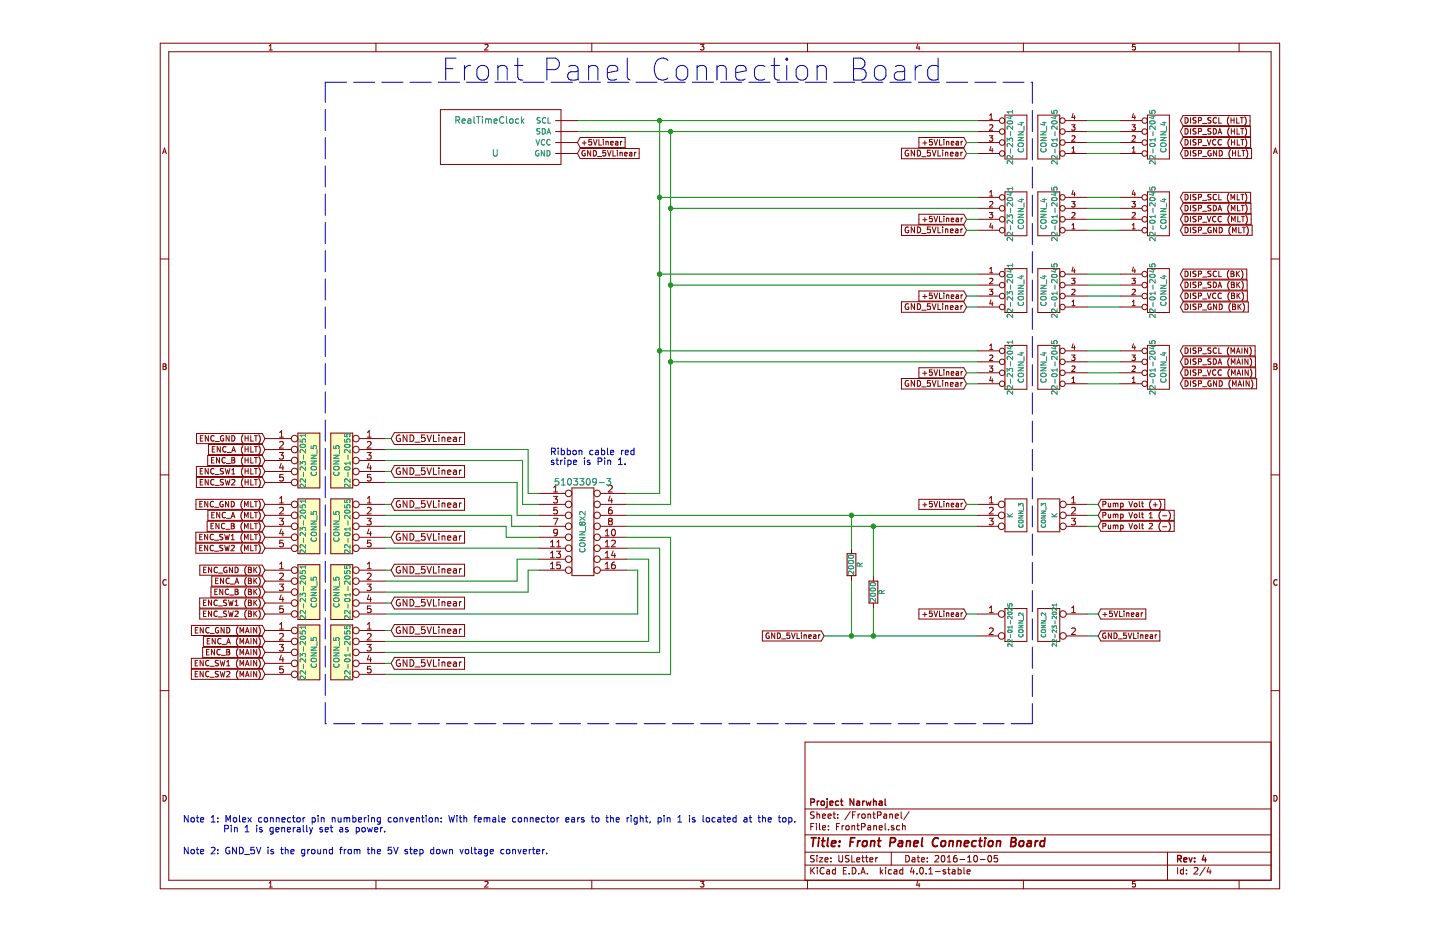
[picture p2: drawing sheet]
EESchema Schematic File Version 2
LIBS:Project_Narwhal_Electrical-rescue
LIBS:power
LIBS:device
LIBS:transistors
LIBS:conn
LIBS:linear
LIBS:regul
LIBS:74xx
LIBS:cmos4000
LIBS:adc-dac
LIBS:memory
LIBS:xilinx
LIBS:microcontrollers
LIBS:dsp
LIBS:microchip
LIBS:analog_switches
LIBS:motorola
LIBS:texas
LIBS:intel
LIBS:audio
LIBS:interface
LIBS:digital-audio
LIBS:philips
LIBS:display
LIBS:cypress
LIBS:siliconi
LIBS:opto
LIBS:atmel
LIBS:valves
LIBS:NarwhalLib
LIBS:Project_Narwhal_Electrical-cache
EELAYER 25 0
EELAYER END
$Descr USLetter 11000 8500
encoding utf-8
Sheet 2 4
Title "Front Panel Connection Board"
Date "2016-10-05"
Rev "4"
Comp "Project Narwhal"
Comment1 ""
Comment2 ""
Comment3 ""
Comment4 ""
$EndDescr
$Comp
L CONN_4 22-01-2045
U 1 1
P 8500 1950
F 0 "22-01-2045" V 8450 1950 50  0000 C CNN
F 1 "CONN_4" V 8550 1950 50  0000 C CNN
F 2 "" H 8500 1950 60  0000 C CNN
F 3 "" H 8500 1950 60  0000 C CNN
	1    8500 1950
	-1   0    0    1   
$EndComp
$Comp
L CONN_4 22-01-2045
U 1 1
P 8500 1250
F 0 "22-01-2045" V 8450 1250 50  0000 C CNN
F 1 "CONN_4" V 8550 1250 50  0000 C CNN
F 2 "" H 8500 1250 60  0000 C CNN
F 3 "" H 8500 1250 60  0000 C CNN
	1    8500 1250
	-1   0    0    1   
$EndComp
$Comp
L CONN_4 22-01-2045
U 1 1
P 8500 3350
F 0 "22-01-2045" V 8450 3350 50  0000 C CNN
F 1 "CONN_4" V 8550 3350 50  0000 C CNN
F 2 "" H 8500 3350 60  0000 C CNN
F 3 "" H 8500 3350 60  0000 C CNN
	1    8500 3350
	-1   0    0    1   
$EndComp
$Comp
L CONN_4 22-01-2045
U 1 1
P 8500 2650
F 0 "22-01-2045" V 8450 2650 50  0000 C CNN
F 1 "CONN_4" V 8550 2650 50  0000 C CNN
F 2 "" H 8500 2650 60  0000 C CNN
F 3 "" H 8500 2650 60  0000 C CNN
	1    8500 2650
	-1   0    0    1   
$EndComp
$Comp
L CONN_5 22-01-2055
U 1 1
P 2050 4200
F 0 "22-01-2055" V 2000 4200 50  0000 C CNN
F 1 "CONN_5" V 2100 4200 50  0000 C CNN
F 2 "" H 2050 4200 60  0000 C CNN
F 3 "" H 2050 4200 60  0000 C CNN
	1    2050 4200
	-1   0    0    -1  
$EndComp
$Comp
L CONN_5 22-01-2055
U 1 1
P 2050 4800
F 0 "22-01-2055" V 2000 4800 50  0000 C CNN
F 1 "CONN_5" V 2100 4800 50  0000 C CNN
F 2 "" H 2050 4800 60  0000 C CNN
F 3 "" H 2050 4800 60  0000 C CNN
	1    2050 4800
	-1   0    0    -1  
$EndComp
$Comp
L CONN_5 22-01-2055
U 1 1
P 2050 5400
F 0 "22-01-2055" V 2000 5400 50  0000 C CNN
F 1 "CONN_5" V 2100 5400 50  0000 C CNN
F 2 "" H 2050 5400 60  0000 C CNN
F 3 "" H 2050 5400 60  0000 C CNN
	1    2050 5400
	-1   0    0    -1  
$EndComp
$Comp
L CONN_5 22-01-2055
U 1 1
P 2050 5950
F 0 "22-01-2055" V 2000 5950 50  0000 C CNN
F 1 "CONN_5" V 2100 5950 50  0000 C CNN
F 2 "" H 2050 5950 60  0000 C CNN
F 3 "" H 2050 5950 60  0000 C CNN
	1    2050 5950
	-1   0    0    -1  
$EndComp
$Comp
L CONN_5 22-23-2051
U 1 1
P 1750 4200
F 0 "22-23-2051" V 1700 4200 50  0000 C CNN
F 1 "CONN_5" V 1800 4200 50  0000 C CNN
F 2 "" H 1750 4200 60  0000 C CNN
F 3 "" H 1750 4200 60  0000 C CNN
	1    1750 4200
	1    0    0    -1  
$EndComp
$Comp
L CONN_5 22-23-2051
U 1 1
P 1750 4800
F 0 "22-23-2051" V 1700 4800 50  0000 C CNN
F 1 "CONN_5" V 1800 4800 50  0000 C CNN
F 2 "" H 1750 4800 60  0000 C CNN
F 3 "" H 1750 4800 60  0000 C CNN
	1    1750 4800
	1    0    0    -1  
$EndComp
$Comp
L CONN_5 22-23-2051
U 1 1
P 1750 5400
F 0 "22-23-2051" V 1700 5400 50  0000 C CNN
F 1 "CONN_5" V 1800 5400 50  0000 C CNN
F 2 "" H 1750 5400 60  0000 C CNN
F 3 "" H 1750 5400 60  0000 C CNN
	1    1750 5400
	1    0    0    -1  
$EndComp
$Comp
L CONN_5 22-23-2051
U 1 1
P 1750 5950
F 0 "22-23-2051" V 1700 5950 50  0000 C CNN
F 1 "CONN_5" V 1800 5950 50  0000 C CNN
F 2 "" H 1750 5950 60  0000 C CNN
F 3 "" H 1750 5950 60  0000 C CNN
	1    1750 5950
	1    0    0    -1  
$EndComp
Text GLabel 2500 4000 2    60   Input ~ 0
GND_5VLinear
Text GLabel 2500 4600 2    60   Input ~ 0
GND_5VLinear
Text GLabel 2500 4900 2    60   Input ~ 0
GND_5VLinear
Text GLabel 2500 5200 2    60   Input ~ 0
GND_5VLinear
Text GLabel 2500 5500 2    60   Input ~ 0
GND_5VLinear
Text GLabel 2500 5750 2    60   Input ~ 0
GND_5VLinear
Text GLabel 2500 6050 2    60   Input ~ 0
GND_5VLinear
Text GLabel 2500 4300 2    60   Input ~ 0
GND_5VLinear
Text GLabel 1350 4100 0    50   Input ~ 0
ENC_A (HLT)
Text GLabel 1350 4000 0    50   Input ~ 0
ENC_GND (HLT)
Text GLabel 1350 4200 0    50   Input ~ 0
ENC_B (HLT)
Text GLabel 1350 4300 0    50   Input ~ 0
ENC_SW1 (HLT)
Text GLabel 1350 4400 0    50   Input ~ 0
ENC_SW2 (HLT)
Text GLabel 1350 4700 0    50   Input ~ 0
ENC_A (MLT)
Text GLabel 1350 4600 0    50   Input ~ 0
ENC_GND (MLT)
Text GLabel 1350 4800 0    50   Input ~ 0
ENC_B (MLT)
Text GLabel 1350 4900 0    50   Input ~ 0
ENC_SW1 (MLT)
Text GLabel 1350 5000 0    50   Input ~ 0
ENC_SW2 (MLT)
Text GLabel 1350 5300 0    50   Input ~ 0
ENC_A (BK)
Text GLabel 1350 5200 0    50   Input ~ 0
ENC_GND (BK)
Text GLabel 1350 5400 0    50   Input ~ 0
ENC_B (BK)
Text GLabel 1350 5500 0    50   Input ~ 0
ENC_SW1 (BK)
Text GLabel 1350 5600 0    50   Input ~ 0
ENC_SW2 (BK)
Text GLabel 1350 5850 0    50   Input ~ 0
ENC_A (MAIN)
Text GLabel 1350 5750 0    50   Input ~ 0
ENC_GND (MAIN)
Text GLabel 1350 5950 0    50   Input ~ 0
ENC_B (MAIN)
Text GLabel 1350 6050 0    50   Input ~ 0
ENC_SW1 (MAIN)
Text GLabel 1350 6150 0    50   Input ~ 0
ENC_SW2 (MAIN)
$Comp
L CONN_4 22-01-2045
U 1 1
P 9500 2650
F 0 "22-01-2045" V 9450 2650 50  0000 C CNN
F 1 "CONN_4" V 9550 2650 50  0000 C CNN
F 2 "" H 9500 2650 60  0000 C CNN
F 3 "" H 9500 2650 60  0000 C CNN
	1    9500 2650
	1    0    0    1   
$EndComp
$Comp
L CONN_4 22-01-2045
U 1 1
P 9500 3350
F 0 "22-01-2045" V 9450 3350 50  0000 C CNN
F 1 "CONN_4" V 9550 3350 50  0000 C CNN
F 2 "" H 9500 3350 60  0000 C CNN
F 3 "" H 9500 3350 60  0000 C CNN
	1    9500 3350
	1    0    0    1   
$EndComp
$Comp
L CONN_4 22-01-2045
U 1 1
P 9500 1250
F 0 "22-01-2045" V 9450 1250 50  0000 C CNN
F 1 "CONN_4" V 9550 1250 50  0000 C CNN
F 2 "" H 9500 1250 60  0000 C CNN
F 3 "" H 9500 1250 60  0000 C CNN
	1    9500 1250
	1    0    0    1   
$EndComp
$Comp
L CONN_4 22-01-2045
U 1 1
P 9500 1950
F 0 "22-01-2045" V 9450 1950 50  0000 C CNN
F 1 "CONN_4" V 9550 1950 50  0000 C CNN
F 2 "" H 9500 1950 60  0000 C CNN
F 3 "" H 9500 1950 60  0000 C CNN
	1    9500 1950
	1    0    0    1   
$EndComp
Text GLabel 9700 2800 2    50   Input ~ 0
DISP_GND (BK)
$Comp
L CONN_4 22-23-2041
U 1 1
P 8200 1250
F 0 "22-23-2041" V 8150 1250 50  0000 C CNN
F 1 "CONN_4" V 8250 1250 50  0000 C CNN
F 2 "" H 8200 1250 60  0000 C CNN
F 3 "" H 8200 1250 60  0000 C CNN
	1    8200 1250
	1    0    0    -1  
$EndComp
Text GLabel 7750 1300 0    50   Input ~ 0
+5VLinear
Text GLabel 7750 1400 0    53   Input ~ 0
GND_5VLinear
Text GLabel 9700 2700 2    50   Input ~ 0
DISP_VCC (BK)
Text GLabel 9700 2600 2    50   Input ~ 0
DISP_SDA (BK)
Text GLabel 9700 2500 2    50   Input ~ 0
DISP_SCL (BK)
Text GLabel 9700 3500 2    50   Input ~ 0
DISP_GND (MAIN)
Text GLabel 9700 3400 2    50   Input ~ 0
DISP_VCC (MAIN)
Text GLabel 9700 3300 2    50   Input ~ 0
DISP_SDA (MAIN)
Text GLabel 9700 3200 2    50   Input ~ 0
DISP_SCL (MAIN)
Text GLabel 9700 1400 2    50   Input ~ 0
DISP_GND (HLT)
Text GLabel 9700 1300 2    50   Input ~ 0
DISP_VCC (HLT)
Text GLabel 9700 1200 2    50   Input ~ 0
DISP_SDA (HLT)
Text GLabel 9700 1100 2    50   Input ~ 0
DISP_SCL (HLT)
Text GLabel 9700 2100 2    50   Input ~ 0
DISP_GND (MLT)
Text GLabel 9700 2000 2    50   Input ~ 0
DISP_VCC (MLT)
Text GLabel 9700 1900 2    50   Input ~ 0
DISP_SDA (MLT)
Text GLabel 9700 1800 2    50   Input ~ 0
DISP_SCL (MLT)
Text GLabel 8950 4600 2    50   Input ~ 0
Pump Volt (+)
Text GLabel 8950 4700 2    50   Input ~ 0
Pump Volt 1 (-)
Text Notes 2950 750  0    200  ~ 0
Front Panel Connection Board
$Comp
L CONN_4 22-23-2041
U 1 1
P 8200 1950
F 0 "22-23-2041" V 8150 1950 50  0000 C CNN
F 1 "CONN_4" V 8250 1950 50  0000 C CNN
F 2 "" H 8200 1950 60  0000 C CNN
F 3 "" H 8200 1950 60  0000 C CNN
	1    8200 1950
	1    0    0    -1  
$EndComp
Text GLabel 7750 2000 0    50   Input ~ 0
+5VLinear
Text GLabel 7750 2100 0    53   Input ~ 0
GND_5VLinear
$Comp
L CONN_4 22-23-2041
U 1 1
P 8200 2650
F 0 "22-23-2041" V 8150 2650 50  0000 C CNN
F 1 "CONN_4" V 8250 2650 50  0000 C CNN
F 2 "" H 8200 2650 60  0000 C CNN
F 3 "" H 8200 2650 60  0000 C CNN
	1    8200 2650
	1    0    0    -1  
$EndComp
Text GLabel 7750 2700 0    50   Input ~ 0
+5VLinear
Text GLabel 7750 2800 0    53   Input ~ 0
GND_5VLinear
$Comp
L CONN_4 22-23-2041
U 1 1
P 8200 3350
F 0 "22-23-2041" V 8150 3350 50  0000 C CNN
F 1 "CONN_4" V 8250 3350 50  0000 C CNN
F 2 "" H 8200 3350 60  0000 C CNN
F 3 "" H 8200 3350 60  0000 C CNN
	1    8200 3350
	1    0    0    -1  
$EndComp
Text GLabel 7750 3400 0    50   Input ~ 0
+5VLinear
Text GLabel 7750 3500 0    53   Input ~ 0
GND_5VLinear
$Comp
L CONN_2 22-01-2025
U 1 1
P 8200 5700
F 0 "22-01-2025" V 8150 5700 40  0000 C CNN
F 1 "CONN_2" V 8250 5700 40  0000 C CNN
F 2 "" H 8200 5700 60  0000 C CNN
F 3 "" H 8200 5700 60  0000 C CNN
	1    8200 5700
	1    0    0    -1  
$EndComp
Text GLabel 6450 5800 0    50   Input ~ 0
GND_5VLinear
Text GLabel 7750 5600 0    50   Input ~ 0
+5VLinear
$Comp
L CONN_2 22-23-2021
U 1 1
P 8500 5700
F 0 "22-23-2021" V 8450 5700 40  0000 C CNN
F 1 "CONN_2" V 8550 5700 40  0000 C CNN
F 2 "" H 8500 5700 60  0000 C CNN
F 3 "" H 8500 5700 60  0000 C CNN
	1    8500 5700
	-1   0    0    -1  
$EndComp
Text GLabel 8950 5600 2    50   Input ~ 0
+5VLinear
Text GLabel 8950 5800 2    50   Input ~ 0
GND_5VLinear
$Comp
L CONN_8X2 5103309-3
U 1 1
P 4250 4850
F 0 "5103309-3" H 4250 5300 60  0000 C CNN
F 1 "CONN_8X2" V 4250 4850 50  0000 C CNN
F 2 "" H 4250 4850 60  0000 C CNN
F 3 "" H 4250 4850 60  0000 C CNN
	1    4250 4850
	1    0    0    -1  
$EndComp
Wire Wire Line
	2450 4000 2500 4000
Wire Wire Line
	2450 4600 2500 4600
Wire Wire Line
	2450 4900 2500 4900
Wire Wire Line
	2450 5200 2500 5200
Wire Wire Line
	2450 5500 2500 5500
Wire Wire Line
	2450 5750 2500 5750
Wire Wire Line
	2450 6050 2500 6050
Wire Wire Line
	2450 4300 2500 4300
Wire Wire Line
	9150 2800 8850 2800
Wire Wire Line
	8850 2700 9150 2700
Wire Wire Line
	9150 2600 8850 2600
Wire Wire Line
	8850 2500 9150 2500
Wire Wire Line
	9150 3500 8850 3500
Wire Wire Line
	8850 3400 9150 3400
Wire Wire Line
	9150 3300 8850 3300
Wire Wire Line
	8850 3200 9150 3200
Wire Wire Line
	9150 1400 8850 1400
Wire Wire Line
	8850 1300 9150 1300
Wire Wire Line
	9150 1200 8850 1200
Wire Wire Line
	8850 1100 9150 1100
Wire Wire Line
	8850 2100 9150 2100
Wire Wire Line
	9150 2000 8850 2000
Wire Wire Line
	9150 1900 8850 1900
Wire Wire Line
	9150 1800 8850 1800
Wire Wire Line
	7750 1300 7850 1300
Wire Wire Line
	7750 1400 7850 1400
Wire Wire Line
	7750 2000 7850 2000
Wire Wire Line
	7750 2100 7850 2100
Wire Wire Line
	7750 2700 7850 2700
Wire Wire Line
	7750 2800 7850 2800
Wire Wire Line
	7750 3400 7850 3400
Wire Wire Line
	7750 3500 7850 3500
Wire Notes Line
	1900 6600 1900 750 
Wire Notes Line
	1900 750  8350 750 
Wire Notes Line
	8350 750  8350 6600
Wire Notes Line
	8350 6600 1900 6600
Wire Wire Line
	4200 1100 7850 1100
Wire Wire Line
	4950 1100 4950 4500
Wire Wire Line
	4950 4500 4650 4500
Wire Wire Line
	5050 4600 4650 4600
Wire Wire Line
	5050 1200 5050 4600
Wire Wire Line
	4200 1200 7850 1200
Wire Wire Line
	7850 1800 4950 1800
Connection ~ 4950 1800
Wire Wire Line
	7850 1900 5050 1900
Connection ~ 5050 1900
Wire Wire Line
	7850 2500 4950 2500
Connection ~ 4950 2500
Wire Wire Line
	7850 2600 5050 2600
Connection ~ 5050 2600
Wire Wire Line
	7850 3200 4950 3200
Connection ~ 4950 3200
Wire Wire Line
	7850 3300 5050 3300
Connection ~ 5050 3300
Wire Wire Line
	6450 5800 7850 5800
Wire Wire Line
	7750 5600 7850 5600
Wire Wire Line
	8950 5600 8850 5600
Wire Wire Line
	8950 5800 8850 5800
Wire Wire Line
	3750 4500 3750 4100
Wire Wire Line
	3750 4100 2450 4100
Wire Wire Line
	3850 4600 3700 4600
Wire Wire Line
	3700 4600 3700 4200
Wire Wire Line
	3700 4200 2450 4200
Wire Wire Line
	3850 4700 3650 4700
Wire Wire Line
	3650 4700 3650 4400
Wire Wire Line
	3650 4400 2450 4400
Wire Wire Line
	3850 4800 3600 4800
Wire Wire Line
	3600 4800 3600 4700
Wire Wire Line
	3600 4700 2450 4700
Wire Wire Line
	3850 4900 3550 4900
Wire Wire Line
	3550 4900 3550 4800
Wire Wire Line
	3550 4800 2450 4800
Wire Wire Line
	3850 5000 2450 5000
Wire Wire Line
	2450 5300 3650 5300
Wire Wire Line
	3650 5300 3650 5100
Wire Wire Line
	3650 5100 3850 5100
Wire Wire Line
	2450 5400 3750 5400
Wire Wire Line
	3750 5400 3750 5200
Wire Wire Line
	3750 5200 3850 5200
Wire Wire Line
	2450 5600 4750 5600
Wire Wire Line
	4750 5600 4750 5200
Wire Wire Line
	4750 5200 4650 5200
Wire Wire Line
	2450 5850 4850 5850
Wire Wire Line
	4850 5850 4850 5100
Wire Wire Line
	4850 5100 4650 5100
Wire Wire Line
	2450 5950 4950 5950
Wire Wire Line
	4950 5950 4950 5000
Wire Wire Line
	4950 5000 4650 5000
Wire Wire Line
	2450 6150 5050 6150
Wire Wire Line
	5050 6150 5050 4900
Wire Wire Line
	5050 4900 4650 4900
Text GLabel 8950 4800 2    50   Input ~ 0
Pump Volt 2 (-)
Text GLabel 7750 4600 0    50   Input ~ 0
+5VLinear
Wire Wire Line
	4650 4700 7850 4700
Wire Wire Line
	4650 4800 7850 4800
Text Notes 600  7600 0    60   ~ 0
Note 1: Molex connector pin numbering convention: With female connector ears to the right, pin 1 is located at the top.\n        Pin 1 is generally set as power.
$Comp
L RealTimeClock U
U 1 1
P 3450 1250
F 0 "U" H 3450 1100 60  0000 C CNN
F 1 "RealTimeClock" H 3400 1400 60  0000 C CNN
F 2 "" H 3300 1250 60  0000 C CNN
F 3 "" H 3300 1250 60  0000 C CNN
	1    3450 1250
	1    0    0    -1  
$EndComp
Text Notes 600  7800 0    60   ~ 0
Note 2: GND_5V is the ground from the 5V step down voltage converter.
Text GLabel 4200 1400 2    50   Input ~ 0
GND_5VLinear
Text GLabel 4200 1300 2    50   Input ~ 0
+5VLinear
Connection ~ 4950 1100
Connection ~ 5050 1200
Text Notes 3950 4250 0    60   ~ 0
Ribbon cable red\nstripe is Pin 1.
$Comp
L CONN_3 K
U 1 1
P 8200 4700
F 0 "K" V 8150 4700 50  0000 C CNN
F 1 "CONN_3" V 8250 4700 40  0000 C CNN
F 2 "" H 8200 4700 60  0000 C CNN
F 3 "" H 8200 4700 60  0000 C CNN
	1    8200 4700
	1    0    0    -1  
$EndComp
$Comp
L CONN_3 K
U 1 1
P 8500 4700
F 0 "K" V 8450 4700 50  0000 C CNN
F 1 "CONN_3" V 8550 4700 40  0000 C CNN
F 2 "" H 8500 4700 60  0000 C CNN
F 3 "" H 8500 4700 60  0000 C CNN
	1    8500 4700
	-1   0    0    -1  
$EndComp
Wire Wire Line
	7750 4600 7850 4600
Wire Wire Line
	8850 4600 8950 4600
Wire Wire Line
	8850 4700 8950 4700
Wire Wire Line
	8850 4800 8950 4800
$Comp
L R R
U 1 1
P 6700 5150
F 0 "R" V 6780 5150 50  0000 C CNN
F 1 "2000" V 6700 5150 50  0000 C CNN
F 2 "" V 6630 5150 50  0000 C CNN
F 3 "" H 6700 5150 50  0000 C CNN
	1    6700 5150
	1    0    0    -1  
$EndComp
$Comp
L R R
U 1 1
P 6900 5400
F 0 "R" V 6980 5400 50  0000 C CNN
F 1 "2000" V 6900 5400 50  0000 C CNN
F 2 "" V 6830 5400 50  0000 C CNN
F 3 "" H 6900 5400 50  0000 C CNN
	1    6900 5400
	1    0    0    -1  
$EndComp
Wire Wire Line
	6700 5000 6700 4700
Connection ~ 6700 4700
Wire Wire Line
	6700 5300 6700 5800
Connection ~ 6700 5800
Wire Wire Line
	6900 4800 6900 5250
Connection ~ 6900 4800
Wire Wire Line
	6900 5550 6900 5800
Connection ~ 6900 5800
Wire Wire Line
	3750 4500 3850 4500
$EndSCHEMATC
